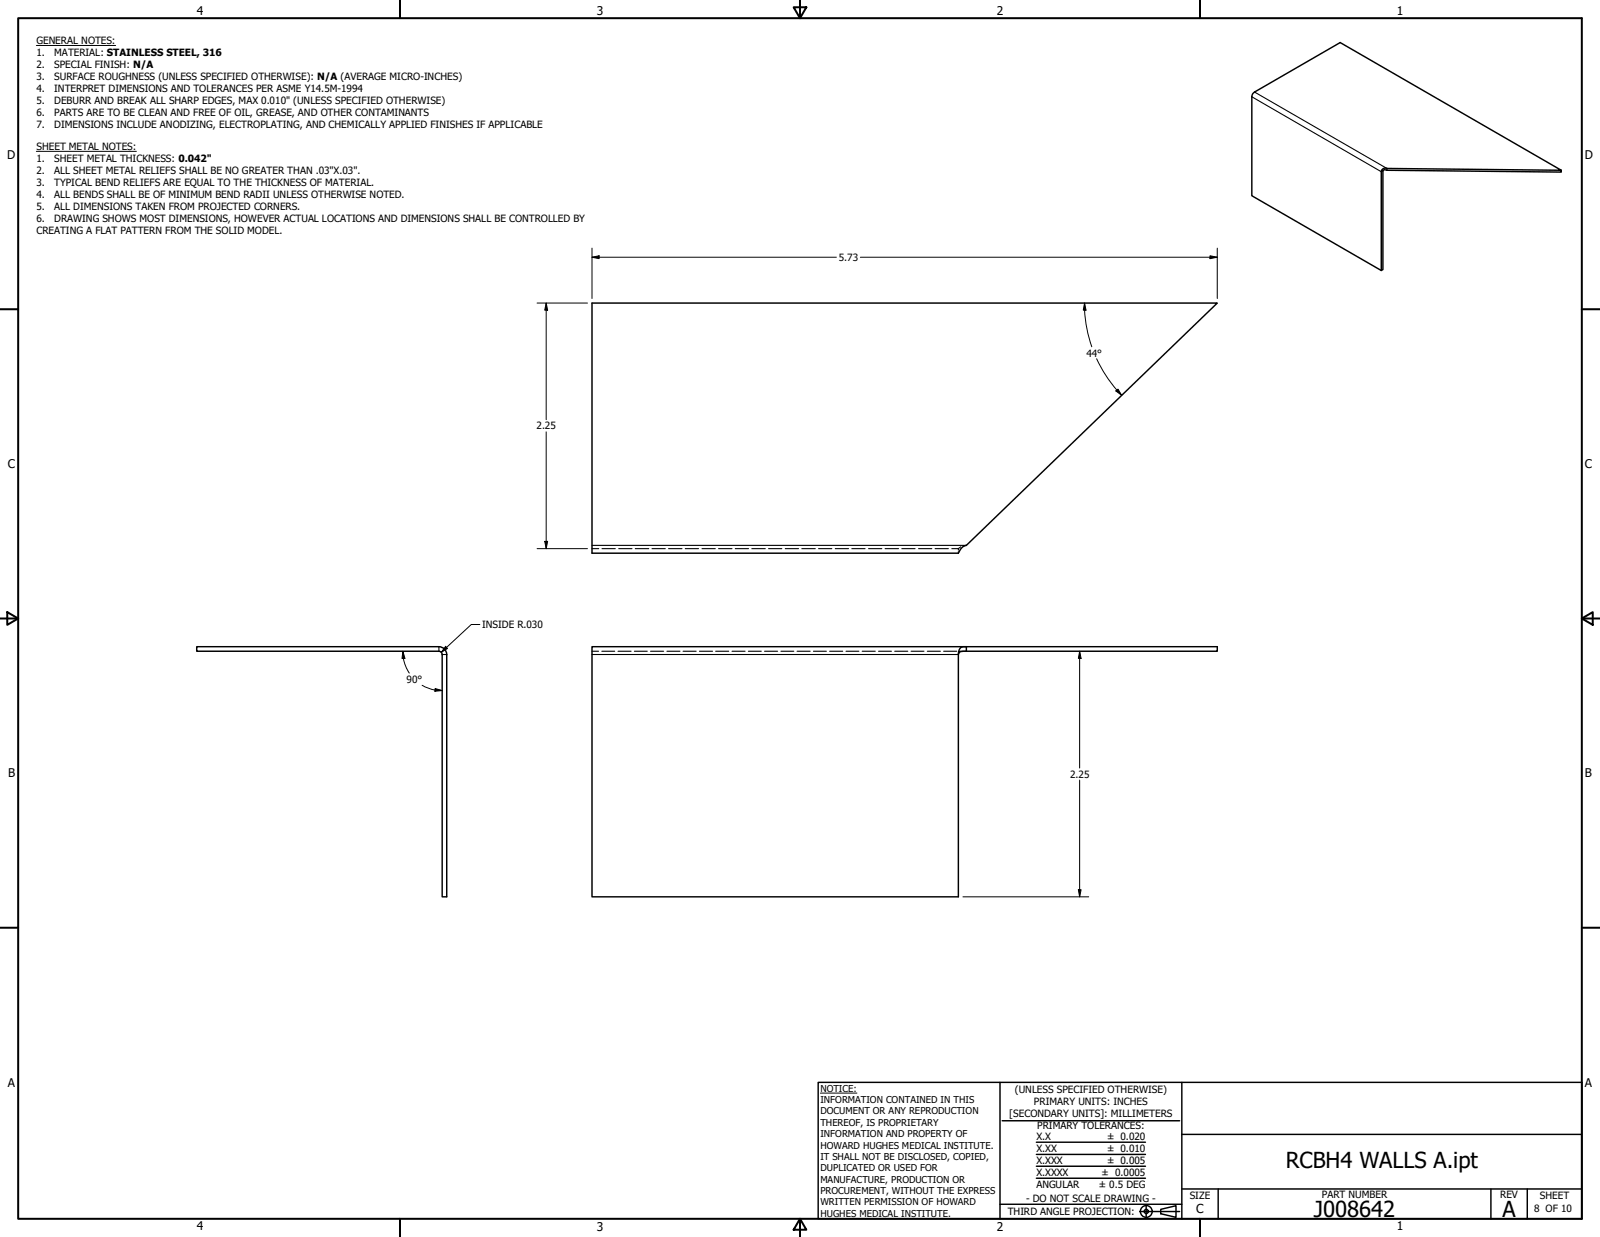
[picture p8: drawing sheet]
<svg xmlns="http://www.w3.org/2000/svg" width="559mm" height="432mm" viewBox="0 0 559 432" stroke-linecap="round" stroke-linejoin="round" font-family="sans-serif">
<!-- layer: Hidden (ANSI) -->
<g fill="none" stroke="#000" stroke-width=".38">
<path d="M206.8 191.5h2.3M210.2 191.5h4.7M216.1 191.5h4.6M221.9 191.5h4.7M227.7 191.5h4.6M233.5 191.5h4.7M239.3 191.5h4.7M245.2 191.5h4.6M251 191.5h4.7M256.8 191.5h4.6M262.6 191.5h4.7M268.4 191.5h4.6"/>
<path d="M274.3 191.5h4.6M280 191.5h4.7M285.9 191.5h4.6M291.7 191.5h4.7M297.5 191.5h4.6M303.3 191.5h4.7M309.1 191.5h4.7M315 191.5h4.6M320.8 191.5h4.6M326.6 191.5h4.6M332.4 191.5h2.3M334.7 191.5v.5"/>
<path d="M334.7 192.6v.5M335.5 190.9l-.8 .6M337.5 190.4l-1 .1M206.8 227.3h2.2M210.2 227.3h4.5M215.8 227.3h4.6M221.6 227.3h4.5M227.2 227.3h4.6M232.9 227.3h4.6M238.6 227.3h4.5M244.3 227.3h4.6M249.9 227.3h4.6"/>
<path d="M255.7 227.3h4.5M261.4 227.3h4.5M267 227.3h4.6M272.7 227.3h4.5M278.4 227.3h4.6M284.1 227.3h4.5M289.8 227.3h4.5M295.5 227.3h4.5M301.1 227.3h4.6M306.8 227.3h4.5M312.5 227.3h4.6M318.2 227.3h4.5"/>
<path d="M323.8 227.3h4.6M329.6 227.3h4.5M335.2 227.3h2.3"/>
</g>
<!-- layer: Visible (ANSI) -->
<path d="M484.4 58.8a1.4 1.4 0 0 0-2 1.1v34.5l.6-.3v-34.5a.93 .93 0 0 1 1.4-.2M484.4 58.8l60.9 .6-77.2-44.5-30 17.2-.6 .7-.3 1v34.5l45.2 26.1M484.4 59.4l60.9 .7v-.7M484.4 58.8v.6M206.8 105.8h218.3l-87.6 84.6a4.2 4.2 0 0 0-2.8 2.7h-127.9zM153.3 225.7a2.76 2.76 0 0 1 2.7 2.8v84.6h-1.6v-84.6l-.4-.9-.7-.3M153.3 225.7h-84.6v1.6h84.6M335.5 226.1l2-.4v1.6a2.28 2.28 0 0 0-2.7 .9l-.1 .3a3.2 3.2 0 0 1 .8-2.4zM337.5 227.3h87.6v-1.6h-218.3v87.4h127.9v-84.6" fill="none" stroke="#000" stroke-width=".51"/>
<!-- layer: Visible Narrow (ANSI) -->
<path d="M437.2 33.8l45.2 26.1 .6-.3M438.1 32.1l46.3 26.7M206.8 190.4h130.7M153.3 225.7v1.6M154.4 228.5h1.6M206.8 228.5h127.9" fill="none" stroke="#000" stroke-width=".38"/>
<!-- layer: Border (ANSI) -->
<g fill="none" stroke="#000" stroke-width=".7">
<path d="M6.3 6.3h546.1v419.1h-546.1zM139.7 0v6.3M277.2 2.5h4.4l-2.2 3.8zM279.4 0v6.3M419.1 0v6.3M0 107.9h6.3M552.4 107.9h6.4M0 215.9h6.3M2.5 213.7l3.8 2.2-3.8 2.2zM552.4 215.9l3.9-2.2v4.4zM552.4 215.9h6.4M0 323.8h6.3"/>
<path d="M552.4 323.8h6.4M139.7 425.4v6.4M279.4 425.4l2.2 3.9h-4.4zM279.4 425.4v6.4M419.1 425.4v6.4"/>
</g>
<!-- layer: Title (ANSI) -->
<g fill="none" stroke="#000" stroke-width=".51">
<path d="M285.8 377.8h266.6v47.6h-266.6zM349.2 377.8v47.6M412.7 377.8v47.6M350 391.2h62M361.9 398.7h38.1M412.7 396h139.7M361.9 411.3h38.1M361.9 407.1h38.1M361.9 403h38.1M412.7 415h139.7M425.4 415v10.4M520.7 415v10.4"/>
<path d="M533.4 415v10.4M349.2 420.4h63.5M398 422.9h14M400.3 420.6v4.6M405.4 422.1l5.3-1.2v4l-5.3-1.2z"/>
<circle cx="400.3" cy="422.9" r="2.06"/>
<circle cx="400.3" cy="422.9" r=".73"/>
</g>
<path d="M286.5 381.6h12.8" fill="none" stroke="#000" stroke-width=".35"/>
<!-- layer: Symbol (ANSI) -->
<path d="M12.7 15.9h27.7M12.7 52.8h34.9" fill="none" stroke="#000" stroke-width=".35"/>
<!-- layer: Dimension (ANSI) -->
<g fill="none" stroke="#000" stroke-width=".35">
<path d="M206.8 89.8l2.4-.5v1zM206.8 89.8h85.3M206.8 86.6v17.6M300.5 89.8h124.6M422.6 89.3l2.5 .5-2.5 .5zM425.1 86.6v17.6M187.6 105.8h17.6M190.8 105.8l.5 2.5h-1.1zM190.8 105.8v40.7M378.8 105.8l.5 2.5h-1zM378.8 105.8v2.5M378.8 108.3l.9 7 1.6 5.7"/>
<path d="M383 125.2l3.5 6.2 3.5 4.7M389.7 136.5l.8-.7 1.2 2.2zM390.1 136.1l1.6 1.9M190.8 150.7v40.8M187.6 191.5h17.6M190.2 189h1.1l-.5 2.5zM167.6 218h-3l-10.5 9.7M140.7 227.3l.7 2.5-1 .1zM140.7 227.3l.2 2.5M140.9 229.9a13.7 13.7 0 0 0 2 5.1M147.4 239.2l3.8 1.5 3.2 .3M155.6 225.6l.7 .8-2.2 1.3z"/>
<path d="M377.1 227.3l.5 2.5h-1zM377.1 227.3v40.8M152 240.3l2.4 .7-2.5 .3zM377.1 272.3v40.8M336.3 313.1h43.9M376.6 310.6h1l-.5 2.5z"/>
</g>
<g fill="#000">
<path d="M206.8 89.8l2.4-.5v1z" fill-rule="evenodd"/>
<path d="M422.6 89.3l2.5 .5-2.5 .5z" fill-rule="evenodd"/>
<path d="M190.8 105.8l.5 2.5h-1.1z" fill-rule="evenodd"/>
<path d="M378.8 105.8l.5 2.5h-1z" fill-rule="evenodd"/>
<path d="M389.7 136.5l.8-.7 1.2 2.2z" fill-rule="evenodd"/>
<path d="M190.2 189h1.1l-.5 2.5z" fill-rule="evenodd"/>
<path d="M140.7 227.3l.7 2.5-1 .1z" fill-rule="evenodd"/>
<path d="M155.6 225.6l.7 .8-2.2 1.3z" fill-rule="evenodd"/>
<path d="M377.1 227.3l.5 2.5h-1z" fill-rule="evenodd"/>
<path d="M152 240.3l2.4 .7-2.5 .3z" fill-rule="evenodd"/>
<path d="M376.6 310.6h1l-.5 2.5z" fill-rule="evenodd"/>
</g>
<g font-size="7.7">
<text x="449.1" y="407.6">RCBH4 WALLS A.ipt</text>
<text x="458.9" y="424.8">J008642</text>
<text x="524.7" y="424.7">A</text>
</g>
<text font-size="4.3" x="417.8" y="423.5">C</text>
<g font-size="4.2">
<text x="68.7" y="5.3">4</text>
<text x="208.4" y="5.3">3</text>
<text x="348.1" y="5.3">2</text>
<text x="487.8" y="5.3">1</text>
<text x="2.5" y="55.5">D</text>
<text x="553.5" y="55.5">D</text>
<text x="2.8" y="163.4">C</text>
<text x="553.5" y="163.4">C</text>
<text x="2.9" y="271.4">B</text>
<text x="553.5" y="271.4">B</text>
<text x="2.8" y="379.3">A</text>
<text x="553.5" y="379.3">A</text>
<text x="68.7" y="429.5">4</text>
<text x="208.4" y="429.6">3</text>
<text x="348.1" y="429.6">2</text>
<text x="487.8" y="429.5">1</text>
</g>
<g font-size="3.5">
<text x="12.7" y="15.3">GENERAL NOTES:</text>
<text x="12.7" y="19.5">1.</text>
<text x="12.7" y="23.7">2.</text>
<text x="18.9" y="19.5">MATERIAL: STAINLESS STEEL, 316</text>
<text x="18.9" y="23.7">SPECIAL FINISH: N/A</text>
<text x="12.7" y="27.8">3.</text>
<text x="18.9" y="27.8">SURFACE ROUGHNESS (UNLESS SPECIFIED OTHERWISE): N/A (AVERAGE MICRO-INCHES)</text>
<text x="12.7" y="32">4.</text>
<text x="18.9" y="32">INTERPRET DIMENSIONS AND TOLERANCES PER ASME Y14.5M-1994</text>
<text x="12.7" y="36.2">5.</text>
<text x="12.7" y="40.4">6.</text>
<text x="18.9" y="36.2">DEBURR AND BREAK ALL SHARP EDGES, MAX 0.010&quot; (UNLESS SPECIFIED OTHERWISE)</text>
<text x="18.9" y="40.4">PARTS ARE TO BE CLEAN AND FREE OF OIL, GREASE, AND OTHER CONTAMINANTS</text>
<text x="12.7" y="44.6">7.</text>
<text x="18.9" y="44.6">DIMENSIONS INCLUDE ANODIZING, ELECTROPLATING, AND CHEMICALLY APPLIED FINISHES IF APPLICABLE</text>
<text x="12.7" y="52.3">SHEET METAL NOTES:</text>
<text x="12.7" y="56.5">1.</text>
<text x="18.9" y="56.5">SHEET METAL THICKNESS: 0.042&quot;</text>
<text x="12.7" y="60.6">2.</text>
<text x="12.7" y="64.8">3.</text>
<text x="18.9" y="60.6">ALL SHEET METAL RELIEFS SHALL BE NO GREATER THAN .03&quot;X.03&quot;.</text>
<text x="18.9" y="64.8">TYPICAL BEND RELIEFS ARE EQUAL TO THE THICKNESS OF MATERIAL.</text>
<text x="12.7" y="69">4.</text>
<text x="18.9" y="69">ALL BENDS SHALL BE OF MINIMUM BEND RADII UNLESS OTHERWISE NOTED.</text>
<text x="12.7" y="73.2">5.</text>
<text x="12.7" y="77.3">6.</text>
<text x="18.9" y="73.2">ALL DIMENSIONS TAKEN FROM PROJECTED CORNERS.</text>
<text x="18.9" y="77.3">DRAWING SHOWS MOST DIMENSIONS, HOWEVER ACTUAL LOCATIONS AND DIMENSIONS SHALL BE CONTROLLED BY</text>
<text x="12.7" y="81.5">CREATING A FLAT PATTERN FROM THE SOLID MODEL.</text>
<text x="292.9" y="91.1">5.73</text>
<text x="379.4" y="124.5">44°</text>
<text x="187.4" y="149.9">2.25</text>
<text x="168.4" y="219.3">INSIDE R.030</text>
<text x="142" y="238.3">90°</text>
<text x="373.7" y="271.5">2.25</text>
<text x="354.5" y="381.6">(UNLESS SPECIFIED OTHERWISE)</text>
<text x="352.5" y="390">[SECONDARY UNITS]: MILLIMETERS</text>
<text x="361.1" y="385.8">PRIMARY UNITS: INCHES</text>
<text x="362.3" y="394.1">PRIMARY TOLERANCES:</text>
<text x="361.9" y="397.9">X.X</text>
<text x="386.7" y="398">± 0.020</text>
<text x="361.9" y="402.1">X.XX</text>
<text x="361.9" y="406.3">X.XXX</text>
<text x="386.7" y="402.1">± 0.010</text>
<text x="386.7" y="406.3">± 0.005</text>
<text x="361.9" y="410.5">X.XXXX</text>
<text x="384.7" y="410.5">± 0.0005</text>
<text x="358.4" y="419.7">- DO NOT SCALE DRAWING -</text>
<text x="361.9" y="414.6">ANGULAR</text>
<text x="383.8" y="414.7">± 0.5 DEG</text>
<text x="415.5" y="418.4">SIZE</text>
<text x="461.6" y="418.3">PART NUMBER</text>
<text x="523.9" y="418.3">REV</text>
<text x="537.8" y="418.4">SHEET</text>
<text x="352" y="424.2">THIRD ANGLE PROJECTION:</text>
<text x="535.7" y="423.2">8 OF 10</text>
</g>
<g font-size="3.3">
<text x="286.5" y="381.1">NOTICE:</text>
<text x="286.5" y="385">INFORMATION CONTAINED IN THIS</text>
<text x="286.5" y="389">DOCUMENT OR ANY REPRODUCTION</text>
<text x="286.5" y="392.9">THEREOF, IS PROPRIETARY</text>
<text x="286.5" y="396.9">INFORMATION AND PROPERTY OF</text>
<text x="286.5" y="400.9">HOWARD HUGHES MEDICAL INSTITUTE.</text>
<text x="286.5" y="404.9">IT SHALL NOT BE DISCLOSED, COPIED,</text>
<text x="286.5" y="408.9">DUPLICATED OR USED FOR</text>
<text x="286.5" y="412.8">MANUFACTURE, PRODUCTION OR</text>
<text x="286.5" y="416.8">PROCUREMENT, WITHOUT THE EXPRESS</text>
<text x="286.5" y="420.8">WRITTEN PERMISSION OF HOWARD</text>
<text x="286.5" y="424.8">HUGHES MEDICAL INSTITUTE.</text>
</g>
</svg>
